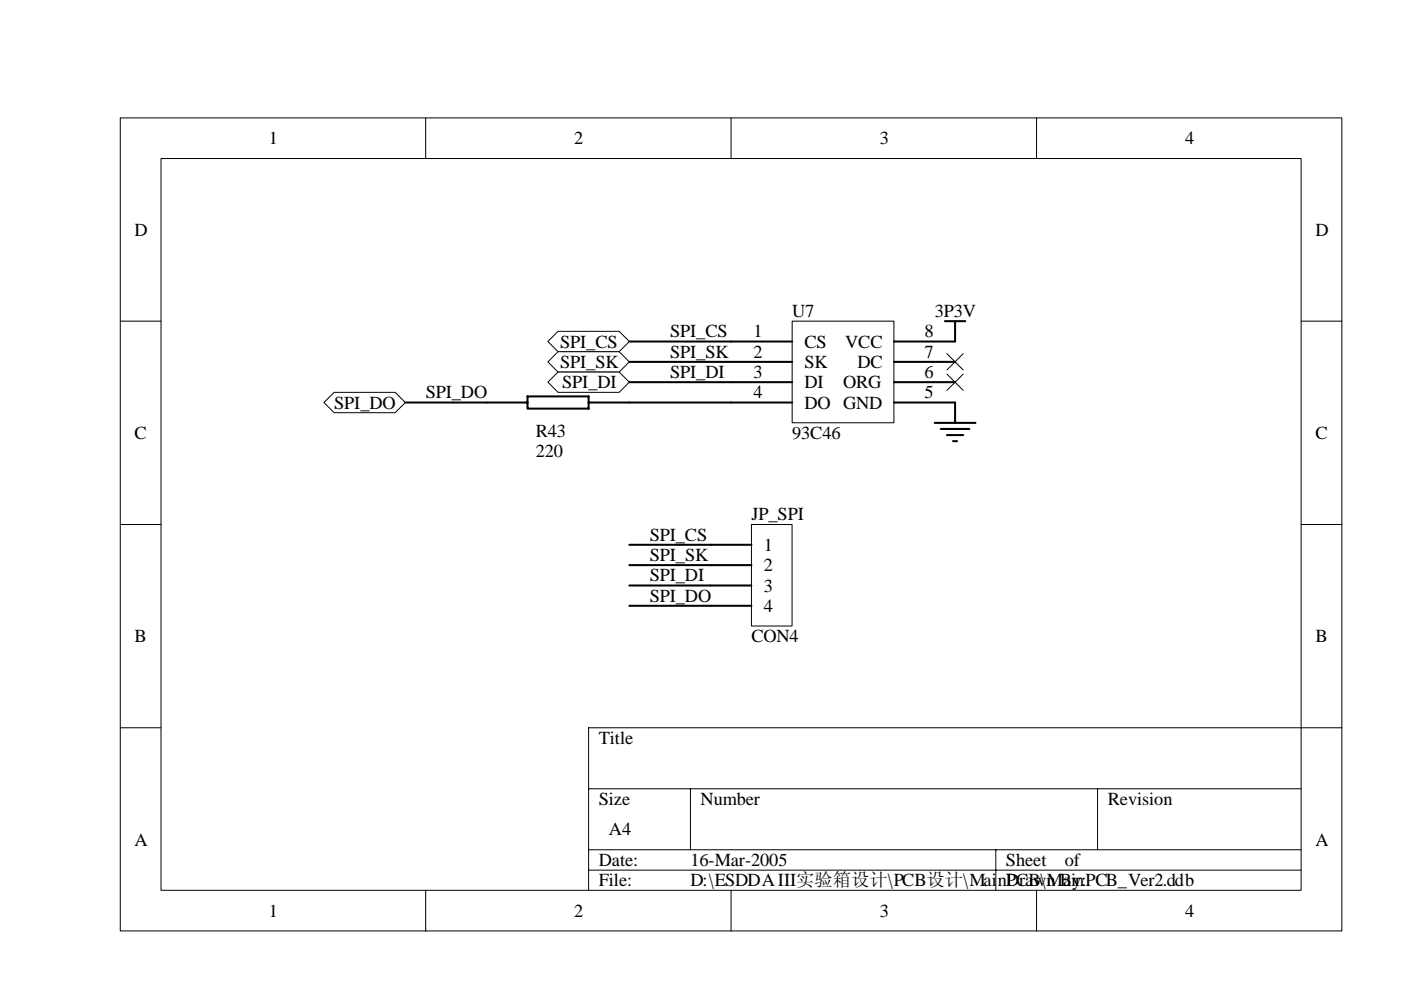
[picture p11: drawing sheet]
<svg xmlns="http://www.w3.org/2000/svg" width="297mm" height="210mm" viewBox="0 0 297 210" stroke-linecap="round" stroke-linejoin="round" font-family="sans-serif">
<g fill="none" stroke="#000" stroke-width=".21">
<path d="M25.5 25h259v172.4h-259zM34.1 33.6h241.8v155.2h-241.8zM90.3 25v8.6M155 25v8.6M219.8 25v8.6M25.5 68.1h8.6M275.9 68.1h8.6M25.5 111.2h8.6M275.9 111.2h8.6M25.5 154.3h8.6M284.5 154.3h-159.7v34.5M124.8 167.2h151.1"/>
<path d="M146.4 167.2v13M232.7 167.2v13M90.3 188.8v8.6M124.8 180.2h151.1M124.8 184.5h151.1M155 188.8v8.6M211.1 180.2v8.6M219.8 188.8v8.6"/>
</g>
<path d="M168 68.1h21.5v21.5h-21.5z" fill="#fff"/>
<path d="M168 68.1h21.5v21.5h-21.5zM200.8 75l3.4 3.4M200.8 79.3l3.4 3.5M204.2 75l-3.4 3.4M204.2 79.3l-3.4 3.5" fill="none" stroke="#000" stroke-width=".21"/>
<g fill="none" stroke="#000" stroke-width=".43">
<path d="M133.4 72.4h34.6M133.4 76.7h34.6M189.5 76.7h13M200.3 68.1h4.4M202.5 68.1v4.3h-13M133.4 81h34.6M133.4 85.3h34.6M189.5 81h13M189.5 85.3h13v4.4M198.2 89.7h8.6M199.5 91h6M200.8 92.2h3.4"/>
<path d="M202.1 93.5h.8"/>
</g>
<g fill="#fff" stroke="#000" stroke-width=".21">
<path d="M116.2 72.4l2.1-2.1h13l2.1 2.1-2.1 2.2h-13z" fill-rule="evenodd"/>
<path d="M116.2 76.7l2.1-2.1h13l2.1 2.1-2.1 2.2h-13z" fill-rule="evenodd"/>
<path d="M116.2 81l2.1-2.1h13l2.1 2.1-2.1 2.2h-13z" fill-rule="evenodd"/>
<path d="M68.7 85.3l2.1-2.1h13l2.1 2.1-2.1 2.2h-13z" fill-rule="evenodd"/>
</g>
<path d="M103.2 85.3h8.6M111.8 84.1h13v2.5h-13zM124.8 85.3h8.6" fill="none" stroke="#000" stroke-width=".43"/>
<path d="M159.3 111.2h8.6v21.5h-8.6z" fill="#fff"/>
<path d="M159.3 111.2h8.6v21.5h-8.6z" fill="none" stroke="#000" stroke-width=".21"/>
<path d="M85.9 85.3h17.3M133.4 115.5h25.9M133.4 119.8h25.9M133.4 124.1h25.9M133.4 128.4h25.9" fill="none" stroke="#000" stroke-width=".43"/>
<g font-size="3.9">
<text x="57" y="30.6">1</text>
<text x="121.8" y="30.6">2</text>
<text x="186.5" y="30.6">3</text>
<text x="251.3" y="30.6">4</text>
<text x="28.5" y="50">D</text>
<text x="278.9" y="50">D</text>
<text x="142.1" y="71.5">SPI_CS</text>
<text x="159.8" y="71.5">1</text>
<text x="168" y="67.2">U7</text>
<text x="196" y="71.5">8</text>
<text x="198.2" y="67.2">3P3V</text>
<text x="118.7" y="73.7">SPI_CS</text>
<text x="142.1" y="75.9">SPI_SK</text>
<text x="159.8" y="75.9">2</text>
<text x="170.6" y="73.7">CS</text>
<text x="179.2" y="73.7">VCC</text>
<text x="196" y="75.9">7</text>
<text x="118.7" y="78">SPI_SK</text>
<text x="119.2" y="82.3">SPI_DI</text>
<text x="142.1" y="80.2">SPI_DI</text>
<text x="159.8" y="80.2">3</text>
<text x="170.6" y="78">SK</text>
<text x="170.6" y="82.3">DI</text>
<text x="178.7" y="82.3">ORG</text>
<text x="181.8" y="78">DC</text>
<text x="196" y="80.2">6</text>
<text x="70.8" y="86.6">SPI_DO</text>
<text x="90.3" y="84.5">SPI_DO</text>
<text x="159.8" y="84.5">4</text>
<text x="170.6" y="86.6">DO GND</text>
<text x="196" y="84.5">5</text>
<text x="28.5" y="93.1">C</text>
<text x="113.6" y="92.7">R43</text>
<text x="168" y="93.1">93C46</text>
<text x="278.9" y="93.1">C</text>
<text x="113.6" y="97">220</text>
<text x="159.3" y="110.3">JP_SPI</text>
<text x="137.7" y="114.7">SPI_CS</text>
<text x="137.7" y="119">SPI_SK</text>
<text x="161.9" y="116.8">1</text>
<text x="137.7" y="123.3">SPI_DI</text>
<text x="161.9" y="121.1">2</text>
<text x="161.9" y="125.4">3</text>
<text x="137.7" y="127.6">SPI_DO</text>
<text x="161.9" y="129.7">4</text>
<text x="28.5" y="136.2">B</text>
<text x="159.3" y="136.2">CON4</text>
<text x="278.9" y="136.2">B</text>
<text x="127" y="157.8">Title</text>
<text x="127" y="170.7">Size</text>
<text x="148.5" y="170.7">Number</text>
<text x="234.9" y="170.7">Revision</text>
<text x="28.5" y="179.3">A</text>
<text x="129.1" y="177.1">A4</text>
<text x="278.9" y="179.3">A</text>
<text x="127" y="183.6">Date:</text>
<text x="146.4" y="183.6">16-Mar-2005</text>
<text x="213.3" y="183.6">Sheet</text>
<text x="225.7" y="183.6">of</text>
<text x="127" y="187.9">File:</text>
<text x="146.4" y="187.9">D:\ESDDA III实验箱设计\PCB设计\MainPCB\MainPCB_Ver2.ddb</text>
<text x="213.3" y="187.9">Drawn By:</text>
<text x="57" y="194.4">1</text>
<text x="121.8" y="194.4">2</text>
<text x="186.5" y="194.4">3</text>
<text x="251.3" y="194.4">4</text>
</g>
</svg>
